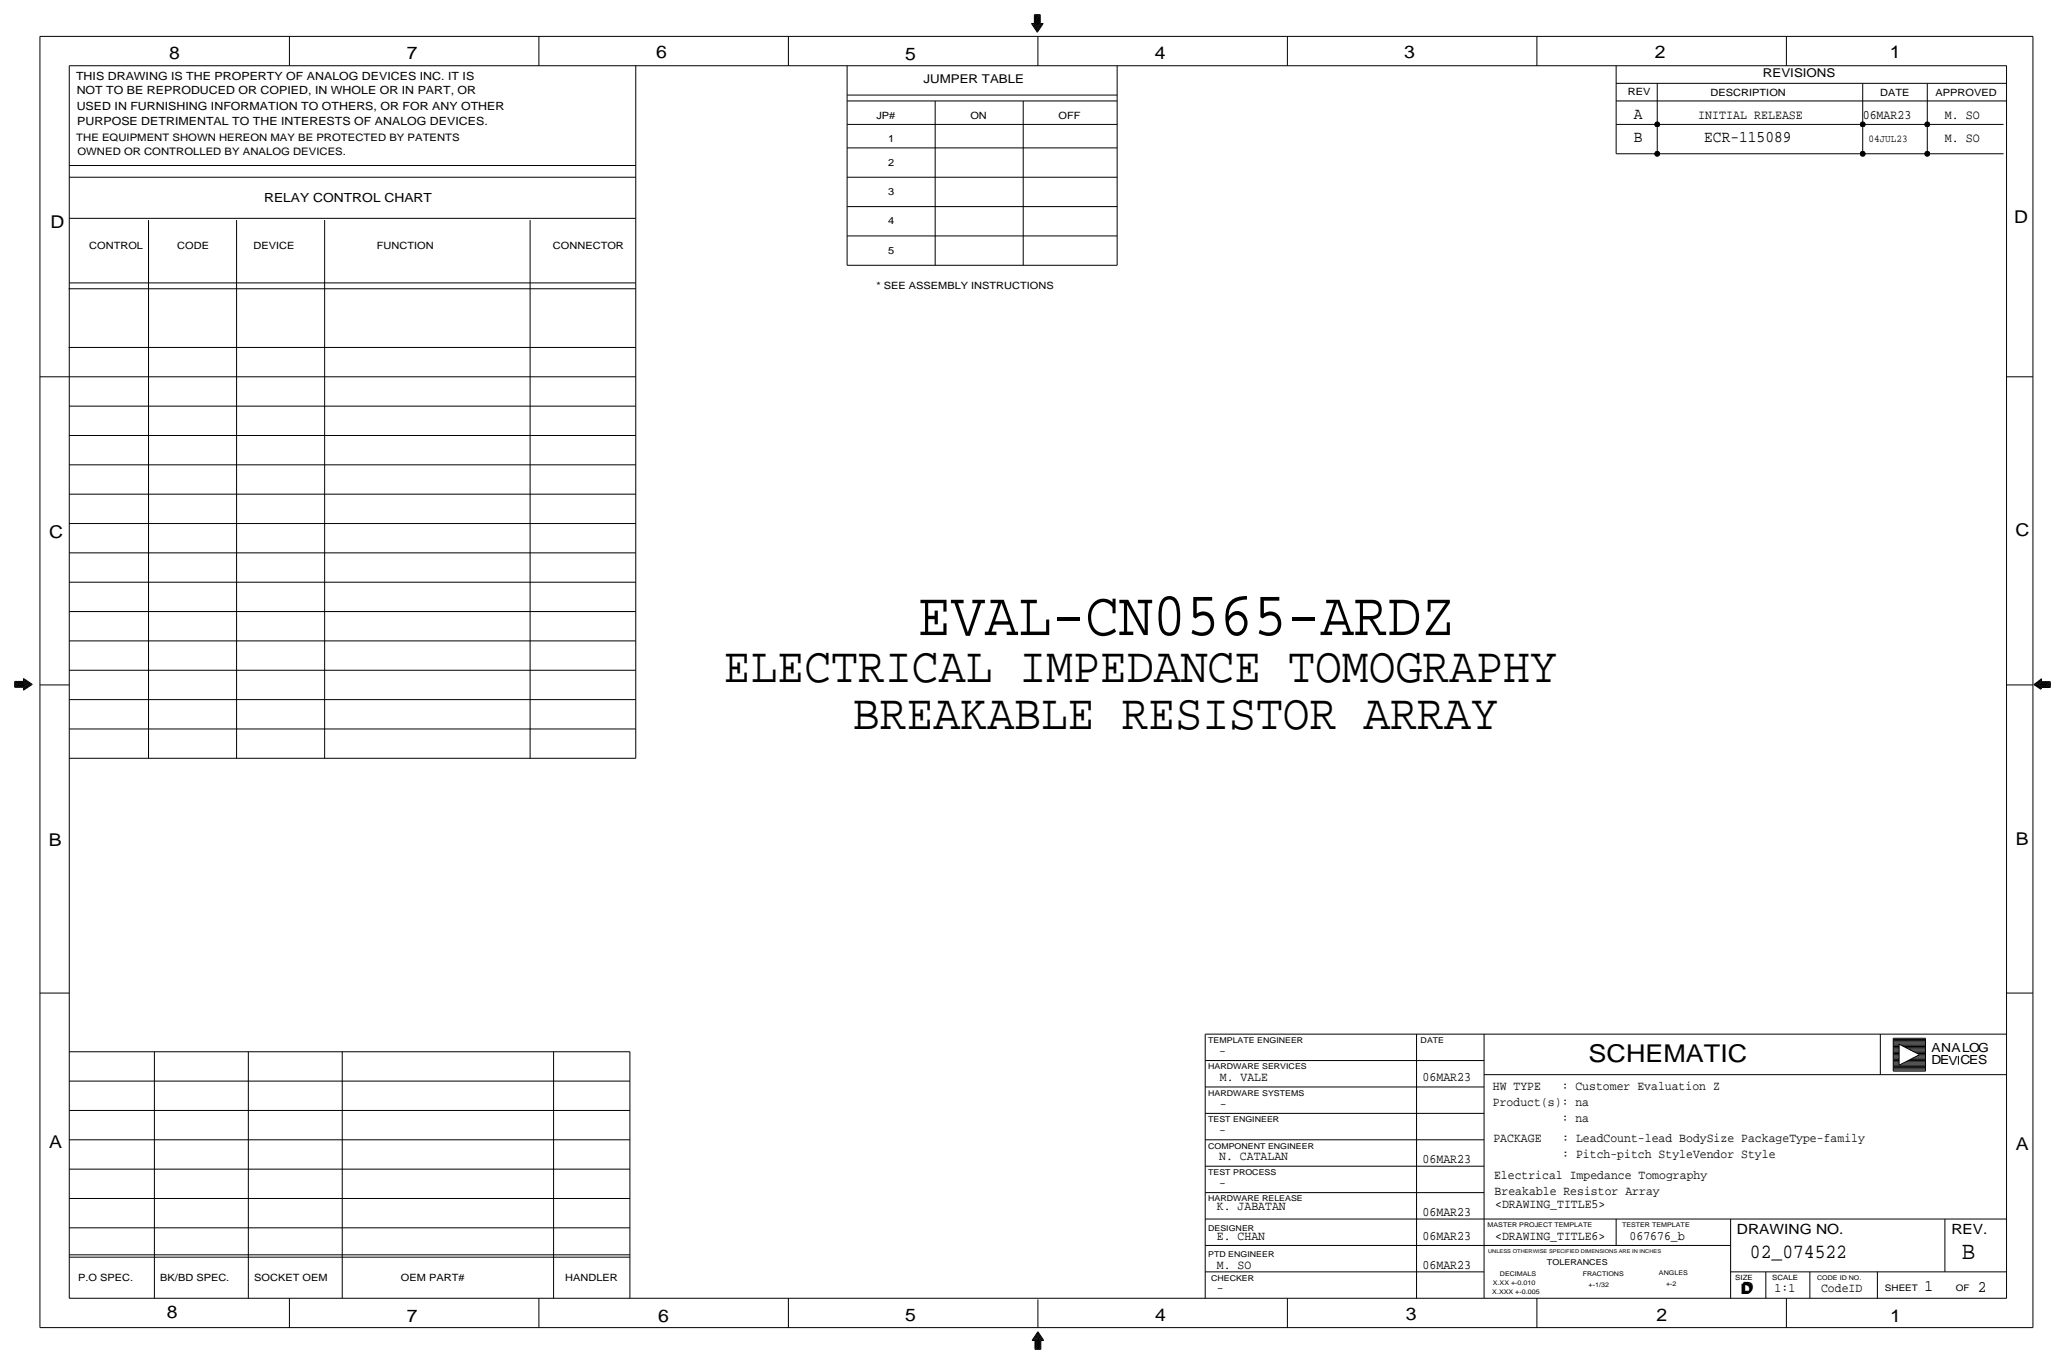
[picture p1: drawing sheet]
<svg xmlns="http://www.w3.org/2000/svg" width="893mm" height="590mm" viewBox="0 0 893 590" stroke-linecap="round" stroke-linejoin="round" font-family="sans-serif">
<!-- layer: Nets -->
<path d="M699.3 53.8v12.7zM699.3 53.8h17.7zM717 53.8v12.7zM717 53.8h88.9zM805.9 53.8v12.7zM805.9 53.8h28zM833.9 53.8v12.7zM833.9 53.8h33zM699.3 66.5h17.7zM717 66.5h88.9zM805.9 66.5h28zM833.9 66.5h33z" fill="none" stroke="#000" stroke-width=".43"/>
<g fill="#000" stroke="#000" stroke-width=".43">
<circle cx="717" cy="53.8" r="1.07"/>
<circle cx="805.9" cy="53.8" r="1.07"/>
<circle cx="833.9" cy="53.8" r="1.07"/>
<circle cx="717" cy="66.5" r="1.07"/>
<circle cx="805.9" cy="66.5" r="1.07"/>
<circle cx="833.9" cy="66.5" r="1.07"/>
</g>
<!-- layer: Page Border and Title Block -->
<g fill="none" stroke="#000" stroke-width=".43">
<path d="M17.3 15.7v558.8zM17.3 15.7h862.3zM125.2 15.7v12.7zM233.2 15.7v12.7zM341.1 15.7v12.7zM446.3 10.2h1.2zM446.3 10.2l2.5 3.8zM446.8 10.4l2 3.1zM446.8 10.4h1zM447.3 10.7h.8zM447.3 10.7l1.5 2.3zM447.5 6.4h2.6z"/>
<path d="M447.5 6.4v3.8zM447.8 10.9h.5zM447.8 10.9l1 1.5zM447.8 6.6h2zM447.8 6.6v3.8zM448.1 6.9h1.5zM448.1 6.9v3.8zM448.3 7.1h1zM448.3 7.1v3.8zM448.3 11.2h.3zM448.3 11.2l.5 .7zM448.6 7.4h.5z"/>
<path d="M448.6 7.4v3.8zM448.8 7.6v4.1zM449.1 7.4v3.8zM449.1 11.2h.2zM449.1 15.7v12.7zM449.3 7.1v3.8zM449.3 10.9h.5zM449.3 11.2l-.5 .7zM449.6 6.9v3.8zM449.6 10.7h.7zM449.8 10.9l-1 1.5zM449.8 6.6v3.8z"/>
<path d="M449.8 10.4h1zM450.1 6.4v3.8zM450.1 10.2h1.3zM450.3 10.7l-1.5 2.3zM450.8 10.4l-2 3.1zM451.4 10.2l-2.6 3.8zM557 15.7v12.7zM665 15.7v12.7zM772.9 15.7v12.7zM879.6 15.7v558.8zM30 28.4v533.4zM30 28.4h838.2z"/>
<path d="M275.1 28.4v299.8zM366.5 28.4v86.4zM483.4 28.4v86.4zM699.3 28.4v25.4zM699.3 36.1h168.9zM717 36.1v17.7zM805.9 36.1v17.7zM833.9 36.1v17.7zM868.2 28.4v533.4zM366.5 41.1h116.9zM366.5 53.8h116.9zM366.5 43.7h116.9z"/>
<path d="M404.6 43.7v71.1zM442.7 43.7v71.1zM699.3 43.7h168.9zM30 71.6h245.1zM30 76.7h245.1zM366.5 76.7h116.9zM366.5 64h116.9zM30 94.5h245.1zM64.3 95.2v233zM102.4 95.2v233zM140.5 95.2v233zM229.4 95.2v233z"/>
<path d="M366.5 89.4h116.9zM366.5 102.1h116.9zM366.5 114.8h116.9zM29.7 125h245.4zM30 122.4h245.1zM29.7 150.4h245.4zM17.3 163.1h257.8zM30 175.8h245.1zM868.2 163.1h11.4zM30 188.5h245.1zM30 201.2h245.1zM30 213.9h245.1z"/>
<path d="M29.9 226.6h245.2zM30 239.3h245.1zM30 252h245.1zM30 264.7h245.1zM30 277.4h245.1zM6.3 297.4h3.9zM6.3 294.9v2.5zM6.3 294.9h3.9zM6.6 297.2h3.8zM6.6 295.1v2.1zM6.6 295.1h3.8zM6.9 296.9h3.8z"/>
<path d="M6.9 295.4v1.5zM6.9 295.4h3.8zM7.1 295.7h3.8zM7.1 295.7v1zM7.1 296.7h3.8zM7.4 296.4h3.8zM7.4 295.9v.5zM7.4 295.9h3.8zM7.6 296.2h4.1zM10.2 293.6l3.8 2.6zM10.2 298.7l3.8-2.5zM10.2 293.6v1.3z"/>
<path d="M10.2 297.4v1.3zM10.4 294.1l3.1 2.1zM10.4 294.1v1zM10.4 298.2l3.1-2zM10.4 297.2v1zM10.7 294.6l2.3 1.6zM10.7 294.6v.8zM10.7 297.7l2.3-1.5zM10.7 296.9v.8zM10.9 295.1l1.5 1.1zM10.9 295.1v.6zM10.9 297.2l1.5-1z"/>
<path d="M10.9 296.7v.5zM11.2 295.7l.7 .5zM11.2 296.7l.7-.5zM11.2 296.4v.3zM11.2 295.7v.2zM17.3 296.4h12.7zM30 290.1h245.1zM868.2 296.4h11.4zM880 296.3l3.1 2zM880 296.3l3.1-2.1zM880.3 296.3l3 1.7zM880.3 296.3l3-2.6z"/>
<path d="M880.5 296.3l2.3 1.5zM880.5 296.3l2.3-1.6zM881 296.3l1.5-1.1zM881 296.3l1.5 1zM881.5 296.3l.8-.5zM881.5 296.3l.8 .5zM881.8 296.3h4.1zM882.3 296h3.8zM882.3 296.5h3.8zM882.3 295.8v.2zM882.3 296.5v.3zM882.5 295.8h3.9z"/>
<path d="M882.5 296.8h3.9zM882.5 295.2v.6zM882.5 296.8v.5zM882.8 295.5h3.8zM882.8 297h3.8zM882.8 294.7v.8zM882.8 297v.8zM883.1 295.2h3.8zM883.1 297.3h3.8zM883.1 294.2v1zM883.1 297.3v1zM883.3 297.5h3.8z"/>
<path d="M883.3 295h3.8zM883.3 297.5v.5zM883.3 293.7v1.3zM886.1 296v.5zM886.4 295.8v1zM886.6 295.5v1.5zM886.9 295.2v2.1zM887.1 295v2.5zM30 302.8h245.1zM30 315.5h245.1zM30 328.2h245.1zM17.3 429.8h12.7z"/>
<path d="M868.2 429.8h11.4zM30 455.2h242.5zM66.8 455.2v106.6zM107.4 455.2v106.6zM148.1 455.2v106.6zM239.5 455.2v106.6zM272.5 455.2v106.6zM521.5 459h120.6zM521.5 447.5v114.3zM521.5 447.5h346.7zM612.9 447.5v114.3zM642.1 447.5v114.3z"/>
<path d="M813.6 447.5v17.6zM819.1 460h2.6zM819.1 458h2.6zM819.1 459.5h2.6zM819.1 459h2.6zM819.1 458.5h2.6zM819.1 456.9h2.6zM819.1 452.4h2.6zM819.1 455.9h2.6zM819.1 457.5h2.6zM819.1 455.4h2.6zM819.1 456.4h2.6z"/>
<path d="M819.1 453.4h2.6zM819.1 453.9h2.6zM819.1 454.4h2.6zM819.1 454.9h2.6zM819.1 452.9h2.6zM819.1 450.9h14zM819.1 451.4h14zM819.1 450.3h14zM819.1 449.8h14zM819.1 449.3h14zM819.1 451.9h14zM819.1 449.3v14.3z"/>
<path d="M821.7 451.9l8.9 4.5zM821.7 451.9v9.1zM822.7 452.4h10.4zM823.5 452.9h9.6zM823.7 460h9.4zM824.5 453.4h8.6zM824.7 459.5h8.4zM825.8 459h7.3zM825.8 453.9h7.3zM826.5 458.5h6.6zM826.5 454.4h6.6zM827.5 458h5.6z"/>
<path d="M827.5 454.9h5.6zM828.5 457.5h4.6zM828.5 455.4h4.6zM829.6 456.9h3.5zM829.6 455.9h3.5zM830.6 456.4h2.5zM833.1 449.3v14.3zM847.3 456.9v3.9zM30 467.9h242.5zM521.5 470.4h120.6zM642.1 465.1h226.1zM819.1 460.5h2.6z"/>
<path d="M819.1 462.5h14zM819.1 461.5h14zM819.1 463h14zM819.1 462h14zM819.1 463.6h14zM819.1 461h14zM821.7 461l8.9-4.6zM822.7 460.5h10.4zM30 493.3h242.5zM30 480.6h242.5zM521.5 493.3h120.6zM521.5 481.8h120.6z"/>
<path d="M30 506h242.5zM30 518.7h242.5zM521.5 516.1h120.6zM521.5 504.7h120.6zM30 531.4h242.5zM521.5 539h227.3zM521.5 527.6h346.7zM699.3 527.6v11.4zM748.8 527.6v34.2zM841.5 527.6v22.8zM30 544.1h242.5zM30 543.1h242.5z"/>
<path d="M521.5 550.4h120.6zM748.8 550.4h119.4zM764 550.4v11.4zM783.1 550.4v11.4zM812.3 550.4v11.4zM17.3 574.5h862.3zM30 561.8h838.2zM125.2 561.8v12.7zM233.2 561.8v12.7zM341.1 561.8v12.7zM447 579.9h1.1zM447.5 579.6h.8z"/>
<path d="M448.1 579.4h.5zM448.1 579.9v3.8zM448.3 579.6v3.8zM448.6 579.4v3.8zM448.6 579.1h.2zM448.8 579.1v3.8zM449.1 576.3l2.5 3.8zM449.1 576.3l-2.6 3.8zM449.1 576.8l2 3.1zM449.1 576.8l-2.1 3.1zM449.1 577.3l1.5 2.3zM449.1 577.3l-1.6 2.3z"/>
<path d="M449.1 577.9l1 1.5zM449.1 577.9l-1 1.5zM449.1 578.4l.5 .7zM449.1 578.4l-.5 .7zM449.1 578.6v4.1zM449.1 562.4v12.1zM449.3 579.1h.3zM449.3 579.1v3.8zM449.6 579.4h.5zM449.6 579.4v3.8zM449.8 579.6h.8zM449.8 579.6v3.8z"/>
<path d="M450.1 579.9h1zM450.1 579.9v3.8zM557 561.8v12.7zM665 561.8v12.7zM772.9 561.8v12.7zM446.5 580.1h1.3zM447.8 583.9h2.5zM447.8 580.1v3.8zM448.1 583.7h2zM448.3 583.4h1.5zM448.6 583.2h1zM448.8 582.9h.5z"/>
<path d="M450.3 580.1h1.3zM450.3 580.1v3.8z"/>
</g>
<text font-size="27.1" x="397" y="274.8">EVAL-CN0565-ARDZ</text>
<g font-size="21.7">
<text x="313.2" y="295.1">ELECTRICAL IMPEDANCE TOMOGRAPHY</text>
<text x="369.1" y="315.5">BREAKABLE RESISTOR ARRAY</text>
</g>
<text font-size="10.9" x="848.9" y="544.8">B</text>
<text font-size="10.6" x="687.3" y="459.7">SCHEMATIC</text>
<text font-size="8.7" x="757.2" y="544.6">02_074522</text>
<g font-size="7.6">
<text x="73.2" y="25.4">8</text>
<text x="176" y="25.4">7</text>
<text x="284" y="25.1">6</text>
<text x="391.7" y="26.2">5</text>
<text x="499.6" y="25.4">4</text>
<text x="607.6" y="25.1">3</text>
<text x="716" y="24.9">2</text>
<text x="817.6" y="24.9">1</text>
<text x="21.8" y="98.8">D</text>
<text x="871.5" y="96.5">D</text>
<text x="21.3" y="232.7">C</text>
<text x="872" y="232.2">C</text>
<text x="872.2" y="365.8">B</text>
<text x="21.1" y="366">B</text>
<text x="21.3" y="496.8">A</text>
<text x="872.2" y="497.6">A</text>
<text x="72.1" y="570.5">8</text>
<text x="176" y="572.3">7</text>
<text x="284.7" y="572.3">6</text>
<text x="391.7" y="571.8">5</text>
<text x="499.9" y="571.5">4</text>
<text x="608.3" y="571.2">3</text>
<text x="716.8" y="571.5">2</text>
<text x="817.9" y="572">1</text>
</g>
<g font-size="7.1">
<text x="706.9" y="51.3">A</text>
<text x="706.9" y="61.5">B</text>
<text x="737.4" y="61.5">ECR-115089</text>
</g>
<g font-size="7">
<text x="832.6" y="558.8">1</text>
<text x="855.7" y="559.1">2</text>
</g>
<g font-size="6.1">
<text x="844.3" y="533.9">REV.</text>
<text x="751.5" y="534">DRAWING NO.</text>
<text x="753.1" y="560.1">D</text>
<text x="753.6" y="559.6">D</text>
</g>
<g font-size="5.6">
<text x="734.8" y="51.3">INITIAL RELEASE</text>
<text x="805.9" y="51.3">06MAR23</text>
<text x="841.5" y="51.3">M. SO</text>
<text x="841.5" y="61.5">M. SO</text>
<text x="527.6" y="456.4">-</text>
<text x="527.8" y="467.9">M. VALE</text>
<text x="615.4" y="467.9">06MAR23</text>
<text x="645.9" y="471.9">HW TYPE</text>
<text x="675.7" y="471.9">: Customer Evaluation Z</text>
<text x="527.8" y="479.3">-</text>
<text x="645.9" y="478.8">Product(s): na</text>
<text x="675.7" y="485.6">: na</text>
<text x="527.6" y="490.7">-</text>
<text x="646.2" y="494">PACKAGE</text>
<text x="675.9" y="494">: LeadCount-lead BodySize PackageType-family</text>
<text x="527.6" y="502.2">N. CATALAN</text>
<text x="615.4" y="503.4">06MAR23</text>
<text x="675.9" y="501.1">: Pitch-pitch StyleVendor Style</text>
<text x="527.6" y="513.6">-</text>
<text x="646.4" y="510.3">Electrical Impedance Tomography</text>
<text x="646.7" y="517.1">Breakable Resistor Array</text>
<text x="526.5" y="523.7">K. JABATAN</text>
<text x="615.4" y="526.3">06MAR23</text>
<text x="646.9" y="523">&lt;DRAWING_TITLE5&gt;</text>
<text x="526.5" y="536.4">E. CHAN</text>
<text x="615.4" y="536.4">06MAR23</text>
<text x="646.9" y="536.4">&lt;DRAWING_TITLE6&gt;</text>
<text x="705.1" y="536.7">067676_b</text>
<text x="526.5" y="549.1">M. SO</text>
<text x="615.4" y="549.1">06MAR23</text>
<text x="526.5" y="559.3">-</text>
<text x="767.8" y="559.3">1:1</text>
<text x="787.9" y="559.3">CodeID</text>
</g>
<g font-size="5.4">
<text x="114.3" y="87.4">RELAY CONTROL CHART</text>
<text x="835.7" y="455.3">ANALOG</text>
<text x="835.7" y="460.5">DEV</text>
<text x="848.3" y="460.5">CES</text>
</g>
<g font-size="5.2">
<text x="762.8" y="33.5">REVISIONS</text>
<text x="399.5" y="36.1">JUMPER TABLE</text>
</g>
<g font-size="4.9">
<text x="32.9" y="34.6">THIS DRAWING IS THE PROPERTY OF ANALOG DEVICES INC. IT IS</text>
<text x="33.2" y="40.7">NOT TO BE REPRODUCED OR COPIED, IN WHOLE OR IN PART, OR</text>
<text x="33.2" y="47.6">USED IN FURNISHING INFORMATION TO OTHERS, OR FOR ANY OTHER</text>
<text x="33.4" y="54.2">PURPOSE DETRIMENTAL TO THE INTERESTS OF ANALOG DEVICES.</text>
</g>
<g font-size="4.5">
<text x="33" y="61">THE EQUIPMENT SHOWN HEREON MAY BE PROTECTED BY PATENTS</text>
<text x="808.5" y="61.5">04JUL23</text>
<text x="33.5" y="67.1">OWNED OR CONTROLLED BY ANALOG DEVICES.</text>
</g>
<g font-size="4.3">
<text x="704.3" y="41.1">REV</text>
<text x="740.2" y="41.4">DESCRIPTION</text>
<text x="813.6" y="41.4">DATE</text>
<text x="837.4" y="41.4">APPROVED</text>
<text x="379.2" y="51.3">JP#</text>
<text x="419.9" y="51.3">ON</text>
<text x="458" y="51.3">OFF</text>
<text x="384.3" y="61.5">1</text>
<text x="384.3" y="71.6">2</text>
<text x="384.3" y="84.3">3</text>
<text x="384.3" y="97">4</text>
<text x="38.6" y="107.9">CONTROL</text>
<text x="76.7" y="107.9">CODE</text>
<text x="109.7" y="107.9">DEVICE</text>
<text x="163.1" y="107.9">FUNCTION</text>
<text x="239.3" y="107.9">CONNECTOR</text>
<text x="384.3" y="109.7">5</text>
<text x="379.2" y="125">* SEE ASSEMBLY INSTRUCTIONS</text>
<text x="33.8" y="554.2">P.O SPEC.</text>
<text x="69.3" y="554.2">BK/BD SPEC.</text>
<text x="110" y="554.2">SOCKET OEM</text>
<text x="173.5" y="554.2">OEM PART#</text>
<text x="244.6" y="554.2">HANDLER</text>
</g>
<g font-size="3.9">
<text x="815.5" y="558.9">SHEET</text>
<text x="846.2" y="558.8">OF</text>
</g>
<g font-size="3.5">
<text x="522.7" y="451.4">TEMPLATE ENGINEER</text>
<text x="614.7" y="451.4">DATE</text>
<text x="522.7" y="462.8">HARDWARE SERVICES</text>
<text x="522.7" y="474.2">HARDWARE SYSTEMS</text>
<text x="522.7" y="485.6">TEST ENGINEER</text>
<text x="522.7" y="497.1">COMPONENT ENGINEER</text>
<text x="522.7" y="508.5">TEST PROCESS</text>
<text x="522.7" y="519.9">HARDWARE RELEASE</text>
<text x="522.7" y="532.6">DESIGNER</text>
<text x="522.7" y="544.1">PTD ENGINEER</text>
<text x="669.3" y="547.6">TOLERANCES</text>
<text x="524" y="554.2">CHECKER</text>
</g>
<g font-size="3.1">
<text x="750.8" y="554">SIZE</text>
<text x="766.8" y="554">SCALE</text>
</g>
<g font-size="2.8">
<text x="643.6" y="531.1">MASTER PROJECT TEMPLATE</text>
<text x="701.8" y="531.1">TESTER TEMPLATE</text>
<text x="717.8" y="551.9">ANGLES</text>
<text x="645.9" y="556">X.XX +-0.010</text>
<text x="649" y="552.2">DECIMALS</text>
<text x="684.8" y="552.2">FRACTIONS</text>
<text x="687.3" y="556.8">+-1/32</text>
<text x="720.9" y="556.5">+-2</text>
<text x="786.2" y="554.1">CODE ID NO.</text>
<text x="645.7" y="559.8">X.XXX +-0.005</text>
</g>
<text font-size="2.3" x="643.9" y="542.3">UNLESS OTHERWISE SPECIFIED DIMENSIONS ARE IN INCHES</text>
</svg>
